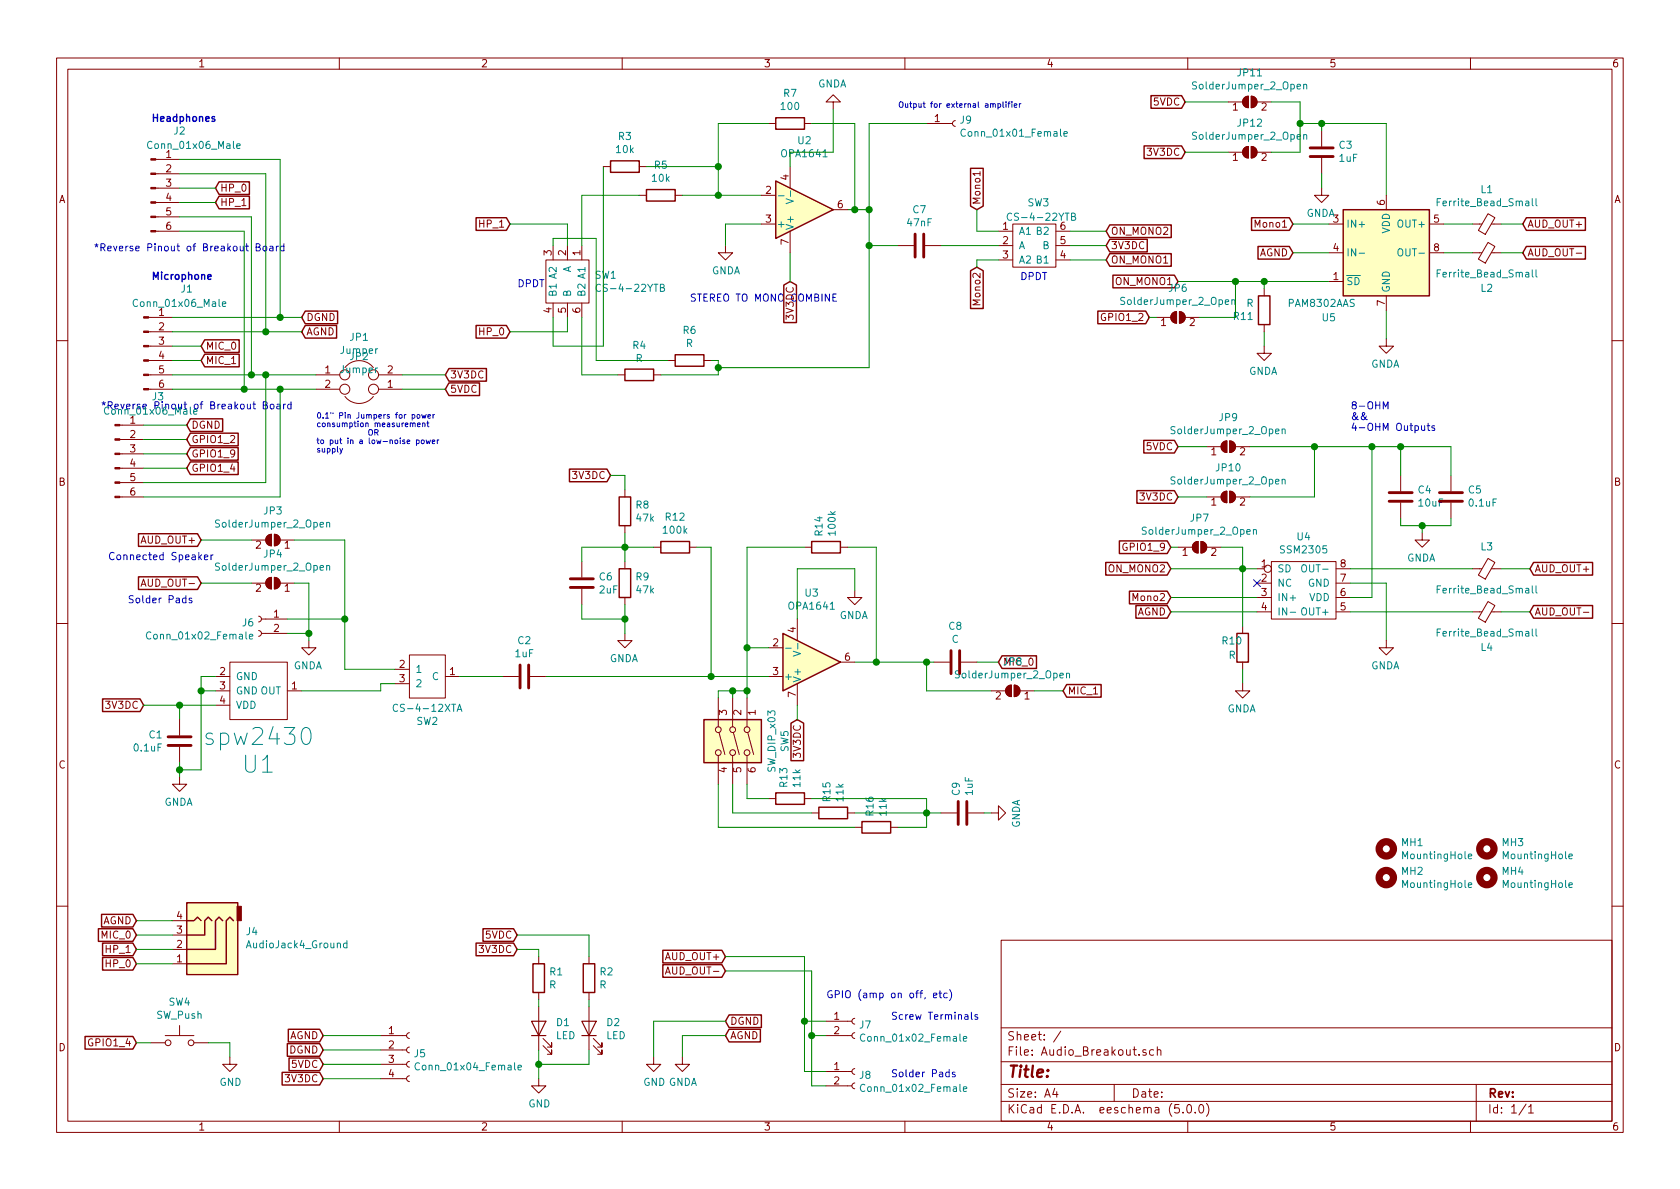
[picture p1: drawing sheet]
EESchema Schematic File Version 4
LIBS:Audio_Breakout-cache
EELAYER 26 0
EELAYER END
$Descr A4 11693 8268
encoding utf-8
Sheet 1 1
Title ""
Date ""
Rev ""
Comp ""
Comment1 ""
Comment2 ""
Comment3 ""
Comment4 ""
$EndDescr
$Comp
L Connector:Conn_01x06_Male J2
U 1 1
P 1050 1300
F 0 "J2" H 1250 1700 50  0000 C CNN
F 1 "Conn_01x06_Male" H 1350 1600 50  0000 C CNN
F 2 "Connector_JST:JST_GH_BM06B-GHS-TBT_1x06-1MP_P1.25mm_Vertical" H 1050 1300 50  0001 C CNN
F 3 "~" H 1050 1300 50  0001 C CNN
	1    1050 1300
	1    0    0    -1  
$EndComp
$Comp
L Connector:Conn_01x06_Male J1
U 1 1
P 1000 2400
F 0 "J1" H 1300 2800 50  0000 C CNN
F 1 "Conn_01x06_Male" H 1250 2700 50  0000 C CNN
F 2 "Connector_JST:JST_GH_BM06B-GHS-TBT_1x06-1MP_P1.25mm_Vertical" H 1000 2400 50  0001 C CNN
F 3 "~" H 1000 2400 50  0001 C CNN
	1    1000 2400
	1    0    0    -1  
$EndComp
Text Notes 650  1750 0    50   ~ 0
*Reverse Pinout of Breakout Board
Text Notes 700  2850 0    50   ~ 0
*Reverse Pinout of Breakout Board
Text Notes 1050 850  0    50   ~ 10
Headphones
Text Notes 1050 1950 0    50   ~ 10
Microphone
Text GLabel 2100 2200 2    50   Input ~ 0
DGND
Text GLabel 3100 2700 2    50   Input ~ 0
5VDC
Text GLabel 3100 2600 2    50   Input ~ 0
3V3DC
Text GLabel 1500 1400 2    50   Input ~ 0
HP_1
Text GLabel 1500 1300 2    50   Input ~ 0
HP_0
Text GLabel 1400 2500 2    50   Input ~ 0
MIC_1
Text GLabel 1400 2400 2    50   Input ~ 0
MIC_0
Wire Wire Line
	1250 1300 1500 1300
Wire Wire Line
	1500 1400 1250 1400
Wire Wire Line
	1200 2400 1400 2400
Wire Wire Line
	1200 2500 1400 2500
Text Notes 9400 3000 0    50   ~ 0
8-OHM \n&&\n4-OHM Outputs
$Comp
L Connector:Conn_01x02_Female J7
U 1 1
P 5950 7100
F 0 "J7" H 5977 7076 50  0000 L CNN
F 1 "Conn_01x02_Female" H 5977 6985 50  0000 L CNN
F 2 "Connector_PinHeader_2.54mm:PinHeader_1x02_P2.54mm_Vertical" H 5950 7100 50  0001 C CNN
F 3 "~" H 5950 7100 50  0001 C CNN
	1    5950 7100
	1    0    0    -1  
$EndComp
$Comp
L Connector:Conn_01x02_Female J8
U 1 1
P 5950 7450
F 0 "J8" H 5977 7426 50  0000 L CNN
F 1 "Conn_01x02_Female" H 5977 7335 50  0000 L CNN
F 2 "Connector_PinHeader_2.54mm:PinHeader_1x02_P2.54mm_Vertical" H 5950 7450 50  0001 C CNN
F 3 "~" H 5950 7450 50  0001 C CNN
	1    5950 7450
	1    0    0    -1  
$EndComp
Text Notes 6200 7100 0    50   ~ 0
Screw Terminals
Text Notes 6200 7500 0    50   ~ 0
Solder Pads
Wire Wire Line
	5750 7100 5600 7100
Wire Wire Line
	5600 7100 5600 6650
Wire Wire Line
	5750 7450 5600 7450
Wire Wire Line
	5600 7450 5600 7100
Connection ~ 5600 7100
Wire Wire Line
	5750 7550 5650 7550
Wire Wire Line
	5650 7550 5650 7200
Wire Wire Line
	5650 7200 5750 7200
Wire Wire Line
	5650 7200 5650 6750
Connection ~ 5650 7200
Wire Wire Line
	1200 2700 1700 2700
Wire Wire Line
	1200 2600 1750 2600
Wire Wire Line
	1200 2300 1850 2300
Wire Wire Line
	1200 2200 1950 2200
Wire Wire Line
	1700 1600 1700 2700
Wire Wire Line
	1250 1600 1700 1600
Wire Wire Line
	1750 1500 1750 2600
Wire Wire Line
	1250 1500 1750 1500
Wire Wire Line
	1850 2300 1850 1200
Wire Wire Line
	1250 1200 1850 1200
Wire Wire Line
	1950 1100 1950 2200
Wire Wire Line
	1250 1100 1950 1100
$Comp
L Device:Jumper JP1
U 1 1
P 2500 2600
F 0 "JP1" H 2500 2864 50  0000 C CNN
F 1 "Jumper" H 2500 2773 50  0000 C CNN
F 2 "Connector_PinHeader_2.54mm:PinHeader_1x02_P2.54mm_Vertical_SMD_Pin1Left" H 2500 2600 50  0001 C CNN
F 3 "~" H 2500 2600 50  0001 C CNN
	1    2500 2600
	1    0    0    -1  
$EndComp
$Comp
L Device:Jumper JP2
U 1 1
P 2500 2700
F 0 "JP2" H 2500 2475 50  0000 C CNN
F 1 "Jumper" H 2500 2566 50  0000 C CNN
F 2 "Connector_PinHeader_2.54mm:PinHeader_1x02_P2.54mm_Vertical_SMD_Pin1Left" H 2500 2700 50  0001 C CNN
F 3 "~" H 2500 2700 50  0001 C CNN
	1    2500 2700
	-1   0    0    1   
$EndComp
Wire Wire Line
	2800 2600 3100 2600
Wire Wire Line
	2800 2700 3100 2700
Text Notes 4800 2100 0    50   ~ 0
STEREO TO MONO COMBINE
Text GLabel 3550 1550 0    50   Input ~ 0
HP_1
Text GLabel 3550 2300 0    50   Input ~ 0
HP_0
$Comp
L Device:R R6
U 1 1
P 4800 2500
F 0 "R6" V 5007 2500 50  0000 C CNN
F 1 "R" V 4916 2500 50  0000 C CNN
F 2 "Resistor_SMD:R_0805_2012Metric_Pad1.15x1.40mm_HandSolder" V 4730 2500 50  0001 C CNN
F 3 "~" H 4800 2500 50  0001 C CNN
	1    4800 2500
	0    -1   -1   0   
$EndComp
$Comp
L Device:R R4
U 1 1
P 4450 2600
F 0 "R4" V 4243 2600 50  0000 C CNN
F 1 "R" V 4334 2600 50  0000 C CNN
F 2 "Resistor_SMD:R_0805_2012Metric_Pad1.15x1.40mm_HandSolder" V 4380 2600 50  0001 C CNN
F 3 "~" H 4450 2600 50  0001 C CNN
	1    4450 2600
	0    1    1    0   
$EndComp
Wire Wire Line
	4600 2600 5000 2600
Text GLabel 2100 2300 2    50   Input ~ 0
AGND
$Comp
L New_Library:CS-4-22YTB SW1
U 1 1
P 3950 1950
F 0 "SW1" V 3904 2138 50  0000 L CNN
F 1 "CS-4-22YTB" V 3995 2138 50  0000 L CNN
F 2 "New_Library:CS-4-22YB" H 3900 2400 50  0001 C CNN
F 3 "" H 3900 2400 50  0001 C CNN
	1    3950 1950
	0    1    1    0   
$EndComp
Wire Wire Line
	3950 2300 3950 2200
Wire Wire Line
	3550 2300 3950 2300
Wire Wire Line
	3950 1550 3950 1700
Wire Wire Line
	3850 2200 3850 2400
Wire Wire Line
	3850 2400 4200 2400
Wire Wire Line
	4200 2400 4200 1150
Wire Wire Line
	4050 1700 4050 1350
Wire Wire Line
	3850 1700 3850 1650
Wire Wire Line
	3850 1650 4150 1650
Wire Wire Line
	4150 1650 4150 2500
Wire Wire Line
	4050 2200 4050 2600
Wire Wire Line
	2100 2200 1950 2200
Connection ~ 1950 2200
Wire Wire Line
	1850 2300 2100 2300
Connection ~ 1850 2300
Wire Wire Line
	2200 2600 1850 2600
Connection ~ 1750 2600
Wire Wire Line
	1700 2700 1950 2700
Connection ~ 1700 2700
$Comp
L Device:R R3
U 1 1
P 4350 1150
F 0 "R3" V 4557 1150 50  0000 C CNN
F 1 "10k" V 4466 1150 50  0000 C CNN
F 2 "Resistor_SMD:R_0805_2012Metric_Pad1.15x1.40mm_HandSolder" V 4280 1150 50  0001 C CNN
F 3 "~" H 4350 1150 50  0001 C CNN
	1    4350 1150
	0    -1   -1   0   
$EndComp
$Comp
L Device:R R5
U 1 1
P 4600 1350
F 0 "R5" V 4807 1350 50  0000 C CNN
F 1 "10k" V 4716 1350 50  0000 C CNN
F 2 "Resistor_SMD:R_0805_2012Metric_Pad1.15x1.40mm_HandSolder" V 4530 1350 50  0001 C CNN
F 3 "~" H 4600 1350 50  0001 C CNN
	1    4600 1350
	0    -1   -1   0   
$EndComp
Wire Wire Line
	4750 1350 5000 1350
Wire Wire Line
	4500 1150 5000 1150
Wire Wire Line
	5300 1350 5000 1350
Connection ~ 5000 1350
$Comp
L Device:R R7
U 1 1
P 5500 850
F 0 "R7" V 5707 850 50  0000 C CNN
F 1 "100" V 5616 850 50  0000 C CNN
F 2 "Resistor_SMD:R_0805_2012Metric_Pad1.15x1.40mm_HandSolder" V 5430 850 50  0001 C CNN
F 3 "~" H 5500 850 50  0001 C CNN
	1    5500 850 
	0    -1   -1   0   
$EndComp
Wire Wire Line
	5950 1450 5950 850 
Wire Wire Line
	5350 850  5000 850 
$Comp
L Connector:Conn_01x01_Female J9
U 1 1
P 6650 850
F 0 "J9" H 6677 876 50  0000 L CNN
F 1 "Conn_01x01_Female" H 6677 785 50  0000 L CNN
F 2 "Connector_PinHeader_2.54mm:PinHeader_1x01_P2.54mm_Vertical" H 6650 850 50  0001 C CNN
F 3 "~" H 6650 850 50  0001 C CNN
	1    6650 850 
	1    0    0    -1  
$EndComp
Text GLabel 6800 1450 1    50   Input ~ 0
Mono1
Wire Wire Line
	6800 1450 6800 1600
Text GLabel 6800 1850 3    50   Input ~ 0
Mono2
Text GLabel 9000 1550 0    50   Input ~ 0
Mono1
Wire Wire Line
	9250 1550 9000 1550
Text GLabel 9000 1750 0    50   Input ~ 0
AGND
Wire Wire Line
	9000 1750 9250 1750
Text GLabel 8250 700  0    50   Input ~ 0
5VDC
$Comp
L Device:C C3
U 1 1
P 9200 1050
F 0 "C3" H 9085 1004 50  0000 R CNN
F 1 "1uF" H 9085 1095 50  0000 R CNN
F 2 "Capacitor_SMD:C_0805_2012Metric_Pad1.15x1.40mm_HandSolder" H 9238 900 50  0001 C CNN
F 3 "~" H 9200 1050 50  0001 C CNN
	1    9200 1050
	-1   0    0    1   
$EndComp
$Comp
L power:GND #PWR04
U 1 1
P 4550 7350
F 0 "#PWR04" H 4550 7100 50  0001 C CNN
F 1 "GND" H 4555 7177 50  0000 C CNN
F 2 "" H 4550 7350 50  0001 C CNN
F 3 "" H 4550 7350 50  0001 C CNN
	1    4550 7350
	1    0    0    -1  
$EndComp
Text GLabel 5050 7100 2    50   Input ~ 0
DGND
Text GLabel 5050 7200 2    50   Input ~ 0
AGND
Wire Wire Line
	4550 7350 4550 7100
$Comp
L power:GNDA #PWR05
U 1 1
P 4750 7350
F 0 "#PWR05" H 4750 7100 50  0001 C CNN
F 1 "GNDA" H 4755 7177 50  0000 C CNN
F 2 "" H 4750 7350 50  0001 C CNN
F 3 "" H 4750 7350 50  0001 C CNN
	1    4750 7350
	1    0    0    -1  
$EndComp
Wire Wire Line
	4550 7100 5050 7100
Wire Wire Line
	4750 7350 4750 7200
Wire Wire Line
	4750 7200 5050 7200
Wire Wire Line
	9650 850  9650 1350
Wire Wire Line
	9200 900  9200 850 
Connection ~ 9200 850 
Wire Wire Line
	9200 850  9650 850 
Text GLabel 5050 6650 0    50   Input ~ 0
AUD_OUT+
Wire Wire Line
	5050 6650 5600 6650
Text GLabel 5050 6750 0    50   Input ~ 0
AUD_OUT-
Wire Wire Line
	5050 6750 5650 6750
Text GLabel 10600 1550 2    50   Input ~ 0
AUD_OUT+
Text GLabel 10600 1750 2    50   Input ~ 0
AUD_OUT-
$Comp
L New_Library:CS-4-22YTB SW3
U 1 1
P 7200 1700
F 0 "SW3" H 7150 2000 50  0000 L CNN
F 1 "CS-4-22YTB" H 7000 1900 50  0000 L CNN
F 2 "New_Library:CS-4-22YB" H 7150 2150 50  0001 C CNN
F 3 "" H 7150 2150 50  0001 C CNN
	1    7200 1700
	1    0    0    -1  
$EndComp
Wire Wire Line
	6550 1700 6950 1700
Wire Wire Line
	6800 1850 6800 1800
Wire Wire Line
	6800 1800 6950 1800
Wire Wire Line
	6800 1600 6950 1600
$Comp
L Connector:Conn_01x06_Male J3
U 1 1
P 800 3150
F 0 "J3" H 1100 3550 50  0000 C CNN
F 1 "Conn_01x06_Male" H 1050 3450 50  0000 C CNN
F 2 "Connector_JST:JST_GH_BM06B-GHS-TBT_1x06-1MP_P1.25mm_Vertical" H 800 3150 50  0001 C CNN
F 3 "~" H 800 3150 50  0001 C CNN
	1    800  3150
	1    0    0    -1  
$EndComp
Text Notes 5750 6950 0    50   ~ 0
GPIO (amp on off, etc)
Text GLabel 7700 1800 2    50   Input ~ 0
ON_MONO1
Text GLabel 7700 1600 2    50   Input ~ 0
ON_MONO2
Wire Wire Line
	3550 1550 3950 1550
$Comp
L Device:Ferrite_Bead_Small L1
U 1 1
P 10350 1550
F 0 "L1" V 10587 1550 50  0000 C CNN
F 1 "Ferrite_Bead_Small" V 10496 1550 50  0000 C CNN
F 2 "Resistor_SMD:R_0805_2012Metric_Pad1.15x1.40mm_HandSolder" V 10280 1550 50  0001 C CNN
F 3 "~" H 10350 1550 50  0001 C CNN
	1    10350 1550
	0    -1   -1   0   
$EndComp
$Comp
L Device:Ferrite_Bead_Small L2
U 1 1
P 10350 1750
F 0 "L2" V 10100 1750 50  0000 C CNN
F 1 "Ferrite_Bead_Small" V 10200 1750 50  0000 C CNN
F 2 "Resistor_SMD:R_0805_2012Metric_Pad1.15x1.40mm_HandSolder" V 10280 1750 50  0001 C CNN
F 3 "~" H 10350 1750 50  0001 C CNN
	1    10350 1750
	0    -1   -1   0   
$EndComp
Wire Wire Line
	10250 1550 10050 1550
Wire Wire Line
	10050 1750 10250 1750
Wire Wire Line
	10600 1550 10450 1550
Wire Wire Line
	10600 1750 10450 1750
Wire Wire Line
	4300 2600 4050 2600
Wire Wire Line
	4150 2500 4650 2500
Wire Wire Line
	5000 850  5000 1150
Wire Wire Line
	4450 1350 4050 1350
Wire Wire Line
	5000 1150 5000 1350
Connection ~ 5000 1150
Wire Wire Line
	5900 1450 5950 1450
Wire Wire Line
	5950 1450 6050 1450
Connection ~ 5950 1450
Wire Wire Line
	5950 850  5650 850 
Wire Wire Line
	4950 2500 5000 2500
$Comp
L New_Library:SSM2305 U4
U 1 1
P 9050 4200
F 0 "U4" H 9075 4675 50  0000 C CNN
F 1 "SSM2305" H 9075 4584 50  0000 C CNN
F 2 "Package_SO:MSOP-8_3x3mm_P0.65mm" H 9050 4650 50  0001 C CNN
F 3 "" H 9050 4650 50  0001 C CNN
	1    9050 4200
	1    0    0    -1  
$EndComp
Text GLabel 8150 4150 0    50   Input ~ 0
Mono2
Text GLabel 8150 4250 0    50   Input ~ 0
AGND
Wire Wire Line
	9400 4150 9550 4150
$Comp
L Device:C C4
U 1 1
P 9750 3450
F 0 "C4" H 9635 3404 50  0000 R CNN
F 1 "10uF" H 9635 3495 50  0000 R CNN
F 2 "Capacitor_SMD:C_0805_2012Metric_Pad1.15x1.40mm_HandSolder" H 9788 3300 50  0001 C CNN
F 3 "~" H 9750 3450 50  0001 C CNN
	1    9750 3450
	-1   0    0    1   
$EndComp
$Comp
L Device:Ferrite_Bead_Small L3
U 1 1
P 10350 3950
F 0 "L3" V 10500 3950 50  0000 C CNN
F 1 "Ferrite_Bead_Small" V 10200 3950 50  0000 C CNN
F 2 "Resistor_SMD:R_0805_2012Metric_Pad1.15x1.40mm_HandSolder" V 10280 3950 50  0001 C CNN
F 3 "~" H 10350 3950 50  0001 C CNN
	1    10350 3950
	0    -1   -1   0   
$EndComp
$Comp
L Device:Ferrite_Bead_Small L4
U 1 1
P 10350 4250
F 0 "L4" V 10100 4250 50  0000 C CNN
F 1 "Ferrite_Bead_Small" V 10200 4250 50  0000 C CNN
F 2 "Resistor_SMD:R_0805_2012Metric_Pad1.15x1.40mm_HandSolder" V 10280 4250 50  0001 C CNN
F 3 "~" H 10350 4250 50  0001 C CNN
	1    10350 4250
	0    -1   -1   0   
$EndComp
Wire Wire Line
	9400 3950 10250 3950
Wire Wire Line
	9400 4250 10250 4250
$Comp
L Device:C C5
U 1 1
P 10100 3450
F 0 "C5" H 9985 3404 50  0000 R CNN
F 1 "0.1uF" H 9985 3495 50  0000 R CNN
F 2 "Capacitor_SMD:C_0805_2012Metric_Pad1.15x1.40mm_HandSolder" H 10138 3300 50  0001 C CNN
F 3 "~" H 10100 3450 50  0001 C CNN
	1    10100 3450
	-1   0    0    1   
$EndComp
Text GLabel 950  6600 0    50   Input ~ 0
HP_1
Text GLabel 950  6700 0    50   Input ~ 0
HP_0
Text GLabel 3600 6500 0    50   Input ~ 0
5VDC
Text GLabel 3600 6600 0    50   Input ~ 0
3V3DC
$Comp
L Device:R R1
U 1 1
P 3750 6800
F 0 "R1" H 3820 6846 50  0000 L CNN
F 1 "R" H 3820 6755 50  0000 L CNN
F 2 "Resistor_SMD:R_0805_2012Metric_Pad1.15x1.40mm_HandSolder" V 3680 6800 50  0001 C CNN
F 3 "~" H 3750 6800 50  0001 C CNN
	1    3750 6800
	1    0    0    -1  
$EndComp
$Comp
L Device:R R2
U 1 1
P 4100 6800
F 0 "R2" H 4170 6846 50  0000 L CNN
F 1 "R" H 4170 6755 50  0000 L CNN
F 2 "Resistor_SMD:R_0805_2012Metric_Pad1.15x1.40mm_HandSolder" V 4030 6800 50  0001 C CNN
F 3 "~" H 4100 6800 50  0001 C CNN
	1    4100 6800
	1    0    0    -1  
$EndComp
Wire Wire Line
	3750 6650 3750 6600
Wire Wire Line
	3750 6600 3600 6600
$Comp
L Device:LED D1
U 1 1
P 3750 7150
F 0 "D1" V 3788 7033 50  0000 R CNN
F 1 "LED" V 3697 7033 50  0000 R CNN
F 2 "LED_SMD:LED_0805_2012Metric_Pad1.15x1.40mm_HandSolder" H 3750 7150 50  0001 C CNN
F 3 "~" H 3750 7150 50  0001 C CNN
	1    3750 7150
	0    -1   -1   0   
$EndComp
$Comp
L Device:LED D2
U 1 1
P 4100 7150
F 0 "D2" V 4138 7033 50  0000 R CNN
F 1 "LED" V 4047 7033 50  0000 R CNN
F 2 "LED_SMD:LED_0805_2012Metric_Pad1.15x1.40mm_HandSolder" H 4100 7150 50  0001 C CNN
F 3 "~" H 4100 7150 50  0001 C CNN
	1    4100 7150
	0    -1   -1   0   
$EndComp
Wire Wire Line
	4100 7000 4100 6950
Wire Wire Line
	4100 6650 4100 6500
Wire Wire Line
	4100 6500 3600 6500
$Comp
L power:GND #PWR02
U 1 1
P 3750 7500
F 0 "#PWR02" H 3750 7250 50  0001 C CNN
F 1 "GND" H 3755 7327 50  0000 C CNN
F 2 "" H 3750 7500 50  0001 C CNN
F 3 "" H 3750 7500 50  0001 C CNN
	1    3750 7500
	1    0    0    -1  
$EndComp
Wire Wire Line
	3750 7500 3750 7400
Wire Wire Line
	4100 7300 4100 7400
Wire Wire Line
	4100 7400 3750 7400
Connection ~ 3750 7400
Wire Wire Line
	3750 7400 3750 7300
Wire Wire Line
	3750 7000 3750 6950
Text GLabel 10650 3950 2    50   Input ~ 0
AUD_OUT+
Text GLabel 10650 4250 2    50   Input ~ 0
AUD_OUT-
NoConn ~ 8750 4050
Wire Wire Line
	10650 3950 10450 3950
Wire Wire Line
	10650 4250 10450 4250
Text Notes 3600 2000 0    50   ~ 0
DPDT
Text Notes 7100 1950 0    50   ~ 0
DPDT
Wire Wire Line
	7450 1600 7700 1600
Wire Wire Line
	7450 1800 7700 1800
$Comp
L My_Connector:AudioJack4_Ground J4
U 1 1
P 1400 6600
F 0 "J4" H 1092 6479 50  0000 R CNN
F 1 "AudioJack4_Ground" H 1092 6570 50  0000 R CNN
F 2 "Connector_Audio:Jack_3.5mm_PJ311_Horizontal" H 1400 6600 50  0001 C CNN
F 3 "~" H 1400 6600 50  0001 C CNN
	1    1400 6600
	-1   0    0    1   
$EndComp
Wire Wire Line
	950  6400 1200 6400
Wire Wire Line
	950  6500 1200 6500
Text GLabel 950  6400 0    50   Input ~ 0
AGND
Wire Wire Line
	950  6700 1200 6700
Text GLabel 950  6500 0    50   Input ~ 0
MIC_0
Wire Wire Line
	950  6600 1200 6600
Text Notes 2200 3150 0    39   ~ 0
0.1" Pin Jumpers for power\nconsumption measurement\n            OR\nto put in a low-noise power\nsupply
$Comp
L Device:R R11
U 1 1
P 8800 2150
F 0 "R11" H 8870 2196 50  0000 L CNN
F 1 "R" H 8870 2105 50  0000 L CNN
F 2 "Resistor_SMD:R_0805_2012Metric_Pad1.15x1.40mm_HandSolder" V 8730 2150 50  0001 C CNN
F 3 "~" H 8800 2150 50  0001 C CNN
	1    8800 2150
	-1   0    0    1   
$EndComp
Text GLabel 7700 1700 2    50   Input ~ 0
3V3DC
Wire Wire Line
	7700 1700 7450 1700
$Comp
L Device:R R10
U 1 1
P 8650 4500
F 0 "R10" H 8500 4550 50  0000 L CNN
F 1 "R" H 8550 4450 50  0000 L CNN
F 2 "Resistor_SMD:R_0805_2012Metric_Pad1.15x1.40mm_HandSolder" V 8580 4500 50  0001 C CNN
F 3 "~" H 8650 4500 50  0001 C CNN
	1    8650 4500
	1    0    0    -1  
$EndComp
Wire Wire Line
	8650 4350 8650 3950
Connection ~ 8650 3950
Wire Wire Line
	8650 3950 8750 3950
Text GLabel 8200 1950 0    50   Input ~ 0
ON_MONO1
Text GLabel 8150 3950 0    50   Input ~ 0
ON_MONO2
Wire Wire Line
	6050 1450 6050 850 
Wire Wire Line
	6050 850  6450 850 
Connection ~ 6050 1450
Text Notes 6250 750  0    39   ~ 0
Output for external amplifier
$Comp
L Connector:Conn_01x04_Female J5
U 1 1
P 2850 7300
F 0 "J5" H 2877 7276 50  0000 L CNN
F 1 "Conn_01x04_Female" H 2877 7185 50  0000 L CNN
F 2 "Connector_PinHeader_2.54mm:PinHeader_2x02_P2.54mm_Vertical_SMD" H 2850 7300 50  0001 C CNN
F 3 "~" H 2850 7300 50  0001 C CNN
	1    2850 7300
	1    0    0    -1  
$EndComp
Text GLabel 2250 7400 0    50   Input ~ 0
5VDC
Text GLabel 2250 7500 0    50   Input ~ 0
3V3DC
Text GLabel 2250 7300 0    50   Input ~ 0
DGND
Text GLabel 2250 7200 0    50   Input ~ 0
AGND
Wire Wire Line
	2250 7200 2650 7200
Wire Wire Line
	2250 7300 2650 7300
Wire Wire Line
	2650 7400 2250 7400
Wire Wire Line
	2250 7500 2650 7500
$Comp
L New_Library:spw2430 U1
U 1 1
P 1800 5050
F 0 "U1" H 1800 5318 118 0000 C CNN
F 1 "spw2430" H 1800 5125 118 0000 C CNN
F 2 "New_Library:SPW2430" H 1800 5050 118 0001 C CNN
F 3 "" H 1800 5050 118 0001 C CNN
	1    1800 5050
	1    0    0    1   
$EndComp
Text GLabel 1000 4900 0    50   Input ~ 0
3V3DC
Wire Wire Line
	1500 4700 1400 4700
Wire Wire Line
	1400 4700 1400 4800
Connection ~ 1400 4800
Wire Wire Line
	1400 4800 1500 4800
Wire Wire Line
	5000 2550 5000 2600
Wire Wire Line
	5000 2500 5000 2550
Connection ~ 5000 2550
Wire Wire Line
	5000 2550 6050 2550
Text GLabel 6950 4600 2    50   Input ~ 0
MIC_0
Wire Wire Line
	1500 4900 1250 4900
Wire Wire Line
	1250 5000 1250 4900
Connection ~ 1250 4900
$Comp
L Device:C C1
U 1 1
P 1250 5150
F 0 "C1" H 1365 5196 50  0000 L CNN
F 1 "0.1uF" H 1365 5105 50  0000 L CNN
F 2 "Capacitor_SMD:C_0805_2012Metric_Pad1.15x1.40mm_HandSolder" H 1288 5000 50  0001 C CNN
F 3 "~" H 1250 5150 50  0001 C CNN
	1    1250 5150
	-1   0    0    -1  
$EndComp
Wire Wire Line
	1250 5300 1250 5350
Wire Wire Line
	1250 4900 1000 4900
Wire Wire Line
	1400 4800 1400 5350
Wire Wire Line
	1400 5350 1250 5350
Connection ~ 1250 5350
Wire Wire Line
	1250 5350 1250 5400
Text GLabel 1400 3750 0    50   Input ~ 0
AUD_OUT+
Text GLabel 1400 4050 0    50   Input ~ 0
AUD_OUT-
$Comp
L Connector:Conn_01x02_Female J6
U 1 1
P 1800 4300
F 0 "J6" H 1827 4276 50  0000 L CNN
F 1 "Conn_01x02_Female" H 1827 4185 50  0000 L CNN
F 2 "Connector_PinHeader_2.54mm:PinHeader_1x02_P2.54mm_Vertical" H 1800 4300 50  0001 C CNN
F 3 "~" H 1800 4300 50  0001 C CNN
	1    1800 4300
	-1   0    0    -1  
$EndComp
Text Notes 1350 4200 2    50   ~ 0
Solder Pads
Text GLabel 1300 2950 2    50   Input ~ 0
DGND
Wire Wire Line
	1300 2950 1000 2950
Wire Wire Line
	1000 3050 1300 3050
Text GLabel 1300 3150 2    50   Input ~ 0
GPIO1_9
Text GLabel 1300 3050 2    50   Input ~ 0
GPIO1_2
Text GLabel 1300 3250 2    50   Input ~ 0
GPIO1_4
Wire Wire Line
	1300 3150 1000 3150
Wire Wire Line
	1000 3250 1300 3250
Text GLabel 8000 2200 0    50   Input ~ 0
GPIO1_2
Text GLabel 8150 3800 0    50   Input ~ 0
GPIO1_9
Wire Wire Line
	8650 4750 8650 4650
$Comp
L Jumper:SolderJumper_2_Open JP7
U 1 1
P 8350 3800
F 0 "JP7" H 8350 4005 50  0000 C CNN
F 1 "SolderJumper_2_Open" H 8350 3914 50  0000 C CNN
F 2 "Jumper:SolderJumper-2_P1.3mm_Open_TrianglePad1.0x1.5mm" H 8350 3800 50  0001 C CNN
F 3 "~" H 8350 3800 50  0001 C CNN
	1    8350 3800
	1    0    0    -1  
$EndComp
Wire Wire Line
	8500 3800 8650 3800
Wire Wire Line
	8650 3800 8650 3950
Wire Wire Line
	8200 3800 8150 3800
$Comp
L Jumper:SolderJumper_2_Open JP6
U 1 1
P 8200 2200
F 0 "JP6" H 8200 2405 50  0000 C CNN
F 1 "SolderJumper_2_Open" H 8200 2314 50  0000 C CNN
F 2 "Jumper:SolderJumper-2_P1.3mm_Open_TrianglePad1.0x1.5mm" H 8200 2200 50  0001 C CNN
F 3 "~" H 8200 2200 50  0001 C CNN
	1    8200 2200
	1    0    0    -1  
$EndComp
$Comp
L power:GNDA #PWR01
U 1 1
P 1250 5400
F 0 "#PWR01" H 1250 5150 50  0001 C CNN
F 1 "GNDA" H 1255 5227 50  0000 C CNN
F 2 "" H 1250 5400 50  0001 C CNN
F 3 "" H 1250 5400 50  0001 C CNN
	1    1250 5400
	-1   0    0    -1  
$EndComp
$Comp
L power:GNDA #PWR03
U 1 1
P 2150 4450
F 0 "#PWR03" H 2150 4200 50  0001 C CNN
F 1 "GNDA" H 2155 4277 50  0000 C CNN
F 2 "" H 2150 4450 50  0001 C CNN
F 3 "" H 2150 4450 50  0001 C CNN
	1    2150 4450
	-1   0    0    -1  
$EndComp
Wire Wire Line
	2150 4450 2150 4400
$Comp
L Jumper:SolderJumper_2_Open JP4
U 1 1
P 1900 4050
F 0 "JP4" H 1900 4255 50  0000 C CNN
F 1 "SolderJumper_2_Open" H 1900 4164 50  0000 C CNN
F 2 "Jumper:SolderJumper-2_P1.3mm_Open_TrianglePad1.0x1.5mm" H 1900 4050 50  0001 C CNN
F 3 "~" H 1900 4050 50  0001 C CNN
	1    1900 4050
	-1   0    0    -1  
$EndComp
$Comp
L Jumper:SolderJumper_2_Open JP3
U 1 1
P 1900 3750
F 0 "JP3" H 1900 3955 50  0000 C CNN
F 1 "SolderJumper_2_Open" H 1900 3864 50  0000 C CNN
F 2 "Jumper:SolderJumper-2_P1.3mm_Open_TrianglePad1.0x1.5mm" H 1900 3750 50  0001 C CNN
F 3 "~" H 1900 3750 50  0001 C CNN
	1    1900 3750
	-1   0    0    -1  
$EndComp
Wire Wire Line
	1750 3750 1400 3750
$Comp
L power:GNDA #PWR06
U 1 1
P 5050 1700
F 0 "#PWR06" H 5050 1450 50  0001 C CNN
F 1 "GNDA" H 5055 1527 50  0000 C CNN
F 2 "" H 5050 1700 50  0001 C CNN
F 3 "" H 5050 1700 50  0001 C CNN
	1    5050 1700
	1    0    0    -1  
$EndComp
Wire Wire Line
	5050 1700 5050 1550
Wire Wire Line
	5050 1550 5300 1550
Wire Wire Line
	1750 4050 1400 4050
Wire Wire Line
	9650 2150 9650 2350
Wire Wire Line
	8800 2000 8800 1950
Connection ~ 8800 1950
Wire Wire Line
	8800 1950 9250 1950
Wire Wire Line
	8800 2400 8800 2300
Wire Wire Line
	8150 3950 8650 3950
Wire Wire Line
	8150 4250 8750 4250
Wire Wire Line
	8150 4150 8750 4150
Connection ~ 8600 1950
Wire Wire Line
	8600 1950 8800 1950
Wire Wire Line
	8000 2200 8050 2200
Wire Wire Line
	8600 2200 8600 1950
Text Notes 750  3900 0    51   ~ 0
Connected Speaker
$Comp
L Device:C C2
U 1 1
P 3650 4700
F 0 "C2" V 3398 4700 50  0000 C CNN
F 1 "1uF" V 3489 4700 50  0000 C CNN
F 2 "Capacitor_SMD:C_0805_2012Metric_Pad1.15x1.40mm_HandSolder" H 3688 4550 50  0001 C CNN
F 3 "~" H 3650 4700 50  0001 C CNN
	1    3650 4700
	0    1    1    0   
$EndComp
$Comp
L New_Library:CS-4-12XTA SW2
U 1 1
P 2950 4700
F 0 "SW2" H 2925 5015 50  0000 C CNN
F 1 "CS-4-12XTA" H 2925 4924 50  0000 C CNN
F 2 "New_Library:CS-4-12XA" H 3000 5000 50  0001 C CNN
F 3 "" H 3000 5000 50  0001 C CNN
	1    2950 4700
	-1   0    0    1   
$EndComp
Wire Wire Line
	2650 4800 2650 4750
Wire Wire Line
	2650 4750 2750 4750
Wire Wire Line
	2400 4650 2400 4300
Wire Wire Line
	2000 4300 2400 4300
Wire Wire Line
	2400 3750 2400 4300
Wire Wire Line
	2050 3750 2400 3750
Connection ~ 2400 4300
Wire Wire Line
	2000 4400 2150 4400
Wire Wire Line
	2150 4050 2150 4400
Wire Wire Line
	2050 4050 2150 4050
Connection ~ 2150 4400
Wire Wire Line
	9650 4450 9650 4050
Wire Wire Line
	9650 4050 9400 4050
$Comp
L Jumper:SolderJumper_2_Open JP8
U 1 1
P 7050 4800
F 0 "JP8" H 7050 5005 50  0000 C CNN
F 1 "SolderJumper_2_Open" H 7050 4914 50  0000 C CNN
F 2 "Jumper:SolderJumper-2_P1.3mm_Open_TrianglePad1.0x1.5mm" H 7050 4800 50  0001 C CNN
F 3 "~" H 7050 4800 50  0001 C CNN
	1    7050 4800
	-1   0    0    -1  
$EndComp
$Comp
L Amplifier_Operational:OPA1641 U2
U 1 1
P 5600 1450
F 0 "U2" H 5600 972 50  0000 C CNN
F 1 "OPA1641" H 5600 1063 50  0000 C CNN
F 2 "Package_SO:SOIC-8_3.9x4.9mm_P1.27mm" H 5600 1450 50  0001 C CNN
F 3 "http://www.ti.com/lit/ds/symlink/opa1641.pdf" H 5600 1450 50  0001 C CNN
	1    5600 1450
	1    0    0    1   
$EndComp
$Comp
L power:GNDA #PWR014
U 1 1
P 5800 750
F 0 "#PWR014" H 5800 500 50  0001 C CNN
F 1 "GNDA" H 5805 577 50  0000 C CNN
F 2 "" H 5800 750 50  0001 C CNN
F 3 "" H 5800 750 50  0001 C CNN
	1    5800 750 
	-1   0    0    1   
$EndComp
Wire Wire Line
	5500 1150 5500 1050
Wire Wire Line
	5500 1050 5800 1050
Wire Wire Line
	5800 1050 5800 750 
Text GLabel 5500 1950 3    50   Input ~ 0
3V3DC
Wire Wire Line
	5500 1950 5500 1750
Text GLabel 8250 1050 0    50   Input ~ 0
3V3DC
Text GLabel 8200 3100 0    50   Input ~ 0
5VDC
Text GLabel 8200 3450 0    50   Input ~ 0
3V3DC
$Comp
L Jumper:SolderJumper_2_Open JP9
U 1 1
P 8550 3100
F 0 "JP9" H 8550 3305 50  0000 C CNN
F 1 "SolderJumper_2_Open" H 8550 3214 50  0000 C CNN
F 2 "Jumper:SolderJumper-2_P1.3mm_Open_TrianglePad1.0x1.5mm" H 8550 3100 50  0001 C CNN
F 3 "~" H 8550 3100 50  0001 C CNN
	1    8550 3100
	1    0    0    -1  
$EndComp
$Comp
L Jumper:SolderJumper_2_Open JP10
U 1 1
P 8550 3450
F 0 "JP10" H 8550 3655 50  0000 C CNN
F 1 "SolderJumper_2_Open" H 8550 3564 50  0000 C CNN
F 2 "Jumper:SolderJumper-2_P1.3mm_Open_TrianglePad1.0x1.5mm" H 8550 3450 50  0001 C CNN
F 3 "~" H 8550 3450 50  0001 C CNN
	1    8550 3450
	1    0    0    -1  
$EndComp
Wire Wire Line
	8400 3450 8200 3450
Wire Wire Line
	8200 3100 8400 3100
Wire Wire Line
	8700 3100 9150 3100
Wire Wire Line
	9150 3450 8700 3450
$Comp
L Jumper:SolderJumper_2_Open JP11
U 1 1
P 8700 700
F 0 "JP11" H 8700 905 50  0000 C CNN
F 1 "SolderJumper_2_Open" H 8700 814 50  0000 C CNN
F 2 "Jumper:SolderJumper-2_P1.3mm_Open_TrianglePad1.0x1.5mm" H 8700 700 50  0001 C CNN
F 3 "~" H 8700 700 50  0001 C CNN
	1    8700 700 
	1    0    0    -1  
$EndComp
$Comp
L Jumper:SolderJumper_2_Open JP12
U 1 1
P 8700 1050
F 0 "JP12" H 8700 1255 50  0000 C CNN
F 1 "SolderJumper_2_Open" H 8700 1164 50  0000 C CNN
F 2 "Jumper:SolderJumper-2_P1.3mm_Open_TrianglePad1.0x1.5mm" H 8700 1050 50  0001 C CNN
F 3 "~" H 8700 1050 50  0001 C CNN
	1    8700 1050
	1    0    0    -1  
$EndComp
Wire Wire Line
	8250 700  8550 700 
Wire Wire Line
	8250 1050 8550 1050
Wire Wire Line
	8850 1050 9050 1050
Wire Wire Line
	9050 1050 9050 850 
Wire Wire Line
	9050 850  9200 850 
Wire Wire Line
	8850 700  9050 700 
$Comp
L Switch:SW_Push SW4
U 1 1
P 1250 7250
F 0 "SW4" H 1250 7535 50  0000 C CNN
F 1 "SW_Push" H 1250 7444 50  0000 C CNN
F 2 "Button_Switch_SMD:SW_SPST_KMR2" H 1250 7450 50  0001 C CNN
F 3 "" H 1250 7450 50  0001 C CNN
	1    1250 7250
	1    0    0    -1  
$EndComp
Text GLabel 950  7250 0    50   Input ~ 0
GPIO1_4
Wire Wire Line
	950  7250 1050 7250
$Comp
L power:GND #PWR07
U 1 1
P 1600 7350
F 0 "#PWR07" H 1600 7100 50  0001 C CNN
F 1 "GND" H 1605 7177 50  0000 C CNN
F 2 "" H 1600 7350 50  0001 C CNN
F 3 "" H 1600 7350 50  0001 C CNN
	1    1600 7350
	1    0    0    -1  
$EndComp
Wire Wire Line
	1600 7350 1600 7250
Wire Wire Line
	1600 7250 1450 7250
$Comp
L Device:C C8
U 1 1
P 6650 4600
F 0 "C8" V 6398 4600 50  0000 C CNN
F 1 "C" V 6489 4600 50  0000 C CNN
F 2 "Capacitor_SMD:C_0805_2012Metric_Pad1.15x1.40mm_HandSolder" H 6688 4450 50  0001 C CNN
F 3 "~" H 6650 4600 50  0001 C CNN
	1    6650 4600
	0    1    1    0   
$EndComp
$Comp
L Device:C C7
U 1 1
P 6400 1700
F 0 "C7" V 6148 1700 50  0000 C CNN
F 1 "47nF" V 6239 1700 50  0000 C CNN
F 2 "Capacitor_SMD:C_0805_2012Metric_Pad1.15x1.40mm_HandSolder" H 6438 1550 50  0001 C CNN
F 3 "~" H 6400 1700 50  0001 C CNN
	1    6400 1700
	0    1    1    0   
$EndComp
Wire Wire Line
	6050 1450 6050 1700
Wire Wire Line
	6250 1700 6050 1700
Connection ~ 6050 1700
Wire Wire Line
	6050 1700 6050 2550
$Comp
L Amplifier_Operational:OPA1641 U3
U 1 1
P 5650 4600
F 0 "U3" H 5650 4122 50  0000 C CNN
F 1 "OPA1641" H 5650 4213 50  0000 C CNN
F 2 "Package_SO:SOIC-8_3.9x4.9mm_P1.27mm" H 5650 4600 50  0001 C CNN
F 3 "http://www.ti.com/lit/ds/symlink/opa1641.pdf" H 5650 4600 50  0001 C CNN
	1    5650 4600
	1    0    0    1   
$EndComp
$Comp
L Device:R R12
U 1 1
P 4700 3800
F 0 "R12" V 4907 3800 50  0000 C CNN
F 1 "100k" V 4816 3800 50  0000 C CNN
F 2 "Resistor_SMD:R_0805_2012Metric_Pad1.15x1.40mm_HandSolder" V 4630 3800 50  0001 C CNN
F 3 "~" H 4700 3800 50  0001 C CNN
	1    4700 3800
	0    -1   -1   0   
$EndComp
$Comp
L Device:R R9
U 1 1
P 4350 4050
F 0 "R9" H 4420 4096 50  0000 L CNN
F 1 "47k" H 4420 4005 50  0000 L CNN
F 2 "Resistor_SMD:R_0805_2012Metric_Pad1.15x1.40mm_HandSolder" V 4280 4050 50  0001 C CNN
F 3 "~" H 4350 4050 50  0001 C CNN
	1    4350 4050
	1    0    0    -1  
$EndComp
$Comp
L Device:R R8
U 1 1
P 4350 3550
F 0 "R8" H 4420 3596 50  0000 L CNN
F 1 "47k" H 4420 3505 50  0000 L CNN
F 2 "Resistor_SMD:R_0805_2012Metric_Pad1.15x1.40mm_HandSolder" V 4280 3550 50  0001 C CNN
F 3 "~" H 4350 3550 50  0001 C CNN
	1    4350 3550
	1    0    0    -1  
$EndComp
$Comp
L Device:C C6
U 1 1
P 4050 4050
F 0 "C6" H 4165 4096 50  0000 L CNN
F 1 "2uF" H 4165 4005 50  0000 L CNN
F 2 "Capacitor_SMD:C_0805_2012Metric_Pad1.15x1.40mm_HandSolder" H 4088 3900 50  0001 C CNN
F 3 "~" H 4050 4050 50  0001 C CNN
	1    4050 4050
	1    0    0    -1  
$EndComp
Wire Wire Line
	4050 4200 4050 4300
Wire Wire Line
	4050 4300 4350 4300
Wire Wire Line
	4350 4200 4350 4300
Connection ~ 4350 4300
Wire Wire Line
	4050 3800 4350 3800
Wire Wire Line
	4350 3800 4350 3900
Wire Wire Line
	4350 3800 4350 3700
Connection ~ 4350 3800
Wire Wire Line
	4050 3800 4050 3900
Wire Wire Line
	4350 3800 4550 3800
Text GLabel 4250 3300 0    50   Input ~ 0
3V3DC
Wire Wire Line
	4350 3400 4350 3300
Wire Wire Line
	4250 3300 4350 3300
Wire Wire Line
	4850 3800 4950 3800
Wire Wire Line
	4950 3800 4950 4700
Connection ~ 4950 4700
Wire Wire Line
	4950 4700 5350 4700
$Comp
L Device:R R13
U 1 1
P 5500 5550
F 0 "R13" H 5570 5596 50  0000 L CNN
F 1 "11k" H 5570 5505 50  0000 L CNN
F 2 "Resistor_SMD:R_0805_2012Metric_Pad1.15x1.40mm_HandSolder" V 5430 5550 50  0001 C CNN
F 3 "~" H 5500 5550 50  0001 C CNN
	1    5500 5550
	0    -1   -1   0   
$EndComp
$Comp
L Device:C C9
U 1 1
P 6700 5650
F 0 "C9" H 6815 5696 50  0000 L CNN
F 1 "1uF" H 6815 5605 50  0000 L CNN
F 2 "Capacitor_SMD:C_0805_2012Metric_Pad1.15x1.40mm_HandSolder" H 6738 5500 50  0001 C CNN
F 3 "~" H 6700 5650 50  0001 C CNN
	1    6700 5650
	0    -1   -1   0   
$EndComp
Wire Wire Line
	5200 4850 5200 4800
Wire Wire Line
	5200 4500 5350 4500
Wire Wire Line
	6450 5650 6550 5650
Wire Wire Line
	6900 5650 6850 5650
$Comp
L power:GNDA #PWR013
U 1 1
P 4350 4400
F 0 "#PWR013" H 4350 4150 50  0001 C CNN
F 1 "GNDA" H 4355 4227 50  0000 C CNN
F 2 "" H 4350 4400 50  0001 C CNN
F 3 "" H 4350 4400 50  0001 C CNN
	1    4350 4400
	-1   0    0    -1  
$EndComp
Wire Wire Line
	4350 4300 4350 4400
$Comp
L power:GNDA #PWR016
U 1 1
P 6900 5650
F 0 "#PWR016" H 6900 5400 50  0001 C CNN
F 1 "GNDA" H 6905 5477 50  0000 C CNN
F 2 "" H 6900 5650 50  0001 C CNN
F 3 "" H 6900 5650 50  0001 C CNN
	1    6900 5650
	0    -1   1    0   
$EndComp
$Comp
L power:GNDA #PWR015
U 1 1
P 5950 4100
F 0 "#PWR015" H 5950 3850 50  0001 C CNN
F 1 "GNDA" H 5955 3927 50  0000 C CNN
F 2 "" H 5950 4100 50  0001 C CNN
F 3 "" H 5950 4100 50  0001 C CNN
	1    5950 4100
	-1   0    0    -1  
$EndComp
Wire Wire Line
	5550 4300 5550 3950
Wire Wire Line
	5550 3950 5950 3950
Text GLabel 5550 5000 3    50   Input ~ 0
3V3DC
Wire Wire Line
	5550 4900 5550 5000
Wire Wire Line
	2100 4800 2650 4800
$Comp
L Switch:SW_DIP_x03 SW5
U 1 1
P 5000 5150
F 0 "SW5" H 5000 5617 50  0000 C CNN
F 1 "SW_DIP_x03" H 5000 5526 50  0000 C CNN
F 2 "Button_Switch_SMD:SW_DIP_SPSTx03_Slide_6.7x9.18mm_W6.73mm_P2.54mm_LowProfile_JPin" H 5000 5150 50  0001 C CNN
F 3 "" H 5000 5150 50  0001 C CNN
	1    5000 5150
	0    1    1    0   
$EndComp
Wire Wire Line
	5950 4600 6100 4600
Wire Wire Line
	5950 3950 5950 4100
Connection ~ 6100 4600
Wire Wire Line
	5900 3800 6100 3800
Wire Wire Line
	6100 3800 6100 4600
Wire Wire Line
	5200 3800 5200 4500
Connection ~ 5200 4500
Wire Wire Line
	5100 4850 5100 4800
Wire Wire Line
	5100 4800 5200 4800
Connection ~ 5200 4800
Wire Wire Line
	5200 4800 5200 4500
Wire Wire Line
	5000 4850 5000 4800
Wire Wire Line
	5000 4800 5100 4800
Connection ~ 5100 4800
$Comp
L Device:R R15
U 1 1
P 5800 5650
F 0 "R15" H 5870 5696 50  0000 L CNN
F 1 "11k" H 5870 5605 50  0000 L CNN
F 2 "Resistor_SMD:R_0805_2012Metric_Pad1.15x1.40mm_HandSolder" V 5730 5650 50  0001 C CNN
F 3 "~" H 5800 5650 50  0001 C CNN
	1    5800 5650
	0    -1   -1   0   
$EndComp
$Comp
L Device:R R16
U 1 1
P 6100 5750
F 0 "R16" H 6170 5796 50  0000 L CNN
F 1 "11k" H 6170 5705 50  0000 L CNN
F 2 "Resistor_SMD:R_0805_2012Metric_Pad1.15x1.40mm_HandSolder" V 6030 5750 50  0001 C CNN
F 3 "~" H 6100 5750 50  0001 C CNN
	1    6100 5750
	0    -1   -1   0   
$EndComp
Wire Wire Line
	5200 5450 5200 5550
Wire Wire Line
	5200 5550 5350 5550
Wire Wire Line
	5100 5450 5100 5650
Wire Wire Line
	5100 5650 5650 5650
Wire Wire Line
	5000 5450 5000 5750
Wire Wire Line
	5000 5750 5950 5750
Wire Wire Line
	6250 5750 6450 5750
Wire Wire Line
	6450 5750 6450 5650
Wire Wire Line
	5950 5650 6450 5650
Connection ~ 6450 5650
Wire Wire Line
	5650 5550 6450 5550
Wire Wire Line
	6450 5550 6450 5650
$Comp
L Device:R R14
U 1 1
P 5750 3800
F 0 "R14" H 5680 3754 50  0000 R CNN
F 1 "100k" H 5680 3845 50  0000 R CNN
F 2 "Resistor_SMD:R_0805_2012Metric_Pad1.15x1.40mm_HandSolder" V 5680 3800 50  0001 C CNN
F 3 "~" H 5750 3800 50  0001 C CNN
	1    5750 3800
	0    1    1    0   
$EndComp
Wire Wire Line
	5600 3800 5200 3800
Wire Wire Line
	9150 3100 9150 3450
Wire Wire Line
	9050 850  9050 700 
Connection ~ 9050 850 
Wire Wire Line
	8350 2200 8600 2200
Wire Wire Line
	9550 4150 9550 3100
Wire Wire Line
	9550 3100 9150 3100
Connection ~ 9150 3100
Wire Wire Line
	9550 3100 9750 3100
Wire Wire Line
	10100 3100 10100 3300
Connection ~ 9550 3100
Wire Wire Line
	9750 3100 9750 3300
Connection ~ 9750 3100
Wire Wire Line
	9750 3100 10100 3100
Wire Wire Line
	9750 3600 9750 3650
Wire Wire Line
	10100 3650 10100 3600
Wire Wire Line
	2400 4650 2750 4650
Text GLabel 7400 4800 2    50   Input ~ 0
MIC_1
Wire Wire Line
	7400 4800 7200 4800
$Comp
L Mechanical:MountingHole MH3
U 1 1
P 10350 5900
F 0 "MH3" H 10450 5946 50  0000 L CNN
F 1 "MountingHole" H 10450 5855 50  0000 L CNN
F 2 "MountingHole:MountingHole_2.5mm" H 10350 5900 50  0001 C CNN
F 3 "~" H 10350 5900 50  0001 C CNN
	1    10350 5900
	1    0    0    -1  
$EndComp
$Comp
L Mechanical:MountingHole MH1
U 1 1
P 9650 5900
F 0 "MH1" H 9750 5946 50  0000 L CNN
F 1 "MountingHole" H 9750 5855 50  0000 L CNN
F 2 "MountingHole:MountingHole_2.5mm" H 9650 5900 50  0001 C CNN
F 3 "~" H 9650 5900 50  0001 C CNN
	1    9650 5900
	1    0    0    -1  
$EndComp
$Comp
L Mechanical:MountingHole MH4
U 1 1
P 10350 6100
F 0 "MH4" H 10450 6146 50  0000 L CNN
F 1 "MountingHole" H 10450 6055 50  0000 L CNN
F 2 "MountingHole:MountingHole_2.5mm" H 10350 6100 50  0001 C CNN
F 3 "~" H 10350 6100 50  0001 C CNN
	1    10350 6100
	1    0    0    -1  
$EndComp
$Comp
L Mechanical:MountingHole MH2
U 1 1
P 9650 6100
F 0 "MH2" H 9750 6146 50  0000 L CNN
F 1 "MountingHole" H 9750 6055 50  0000 L CNN
F 2 "MountingHole:MountingHole_2.5mm" H 9650 6100 50  0001 C CNN
F 3 "~" H 9650 6100 50  0001 C CNN
	1    9650 6100
	1    0    0    -1  
$EndComp
$Comp
L power:GNDA #PWR0101
U 1 1
P 8650 4750
F 0 "#PWR0101" H 8650 4500 50  0001 C CNN
F 1 "GNDA" H 8655 4577 50  0000 C CNN
F 2 "" H 8650 4750 50  0001 C CNN
F 3 "" H 8650 4750 50  0001 C CNN
	1    8650 4750
	-1   0    0    -1  
$EndComp
$Comp
L power:GNDA #PWR0102
U 1 1
P 9650 4450
F 0 "#PWR0102" H 9650 4200 50  0001 C CNN
F 1 "GNDA" H 9655 4277 50  0000 C CNN
F 2 "" H 9650 4450 50  0001 C CNN
F 3 "" H 9650 4450 50  0001 C CNN
	1    9650 4450
	-1   0    0    -1  
$EndComp
$Comp
L power:GNDA #PWR0103
U 1 1
P 9650 2350
F 0 "#PWR0103" H 9650 2100 50  0001 C CNN
F 1 "GNDA" H 9655 2177 50  0000 C CNN
F 2 "" H 9650 2350 50  0001 C CNN
F 3 "" H 9650 2350 50  0001 C CNN
	1    9650 2350
	-1   0    0    -1  
$EndComp
$Comp
L power:GNDA #PWR0104
U 1 1
P 8800 2400
F 0 "#PWR0104" H 8800 2150 50  0001 C CNN
F 1 "GNDA" H 8805 2227 50  0000 C CNN
F 2 "" H 8800 2400 50  0001 C CNN
F 3 "" H 8800 2400 50  0001 C CNN
	1    8800 2400
	-1   0    0    -1  
$EndComp
Wire Wire Line
	9750 3650 9900 3650
$Comp
L power:GNDA #PWR0105
U 1 1
P 9900 3700
F 0 "#PWR0105" H 9900 3450 50  0001 C CNN
F 1 "GNDA" H 9905 3527 50  0000 C CNN
F 2 "" H 9900 3700 50  0001 C CNN
F 3 "" H 9900 3700 50  0001 C CNN
	1    9900 3700
	-1   0    0    -1  
$EndComp
Wire Wire Line
	9900 3700 9900 3650
Connection ~ 9900 3650
Wire Wire Line
	9900 3650 10100 3650
$Comp
L Amplifier_Audio:PAM8302AAS U5
U 1 1
P 9650 1750
F 0 "U5" H 9250 1300 50  0000 C CNN
F 1 "PAM8302AAS" H 9200 1400 50  0000 C CNN
F 2 "Package_SO:MSOP-8_3x3mm_P0.65mm" H 9650 1750 50  0001 C CNN
F 3 "https://www.diodes.com/assets/Datasheets/PAM8302A.pdf" H 9650 1750 50  0001 C CNN
	1    9650 1750
	1    0    0    -1  
$EndComp
$Comp
L power:GNDA #PWR0106
U 1 1
P 9200 1300
F 0 "#PWR0106" H 9200 1050 50  0001 C CNN
F 1 "GNDA" H 9205 1127 50  0000 C CNN
F 2 "" H 9200 1300 50  0001 C CNN
F 3 "" H 9200 1300 50  0001 C CNN
	1    9200 1300
	-1   0    0    -1  
$EndComp
Wire Wire Line
	9200 1200 9200 1300
Wire Wire Line
	8200 1950 8600 1950
Wire Wire Line
	6800 4600 6950 4600
Wire Wire Line
	6900 4800 6450 4800
Wire Wire Line
	6450 4800 6450 4600
Connection ~ 6450 4600
Wire Wire Line
	6450 4600 6500 4600
Wire Wire Line
	6100 4600 6450 4600
Wire Wire Line
	1850 3350 1850 2600
Wire Wire Line
	1000 3350 1850 3350
Connection ~ 1850 2600
Wire Wire Line
	1850 2600 1750 2600
Wire Wire Line
	1950 3450 1950 2700
Wire Wire Line
	1000 3450 1950 3450
Connection ~ 1950 2700
Wire Wire Line
	1950 2700 2200 2700
Wire Wire Line
	3200 4700 3500 4700
Wire Wire Line
	3800 4700 4950 4700
$EndSCHEMATC
